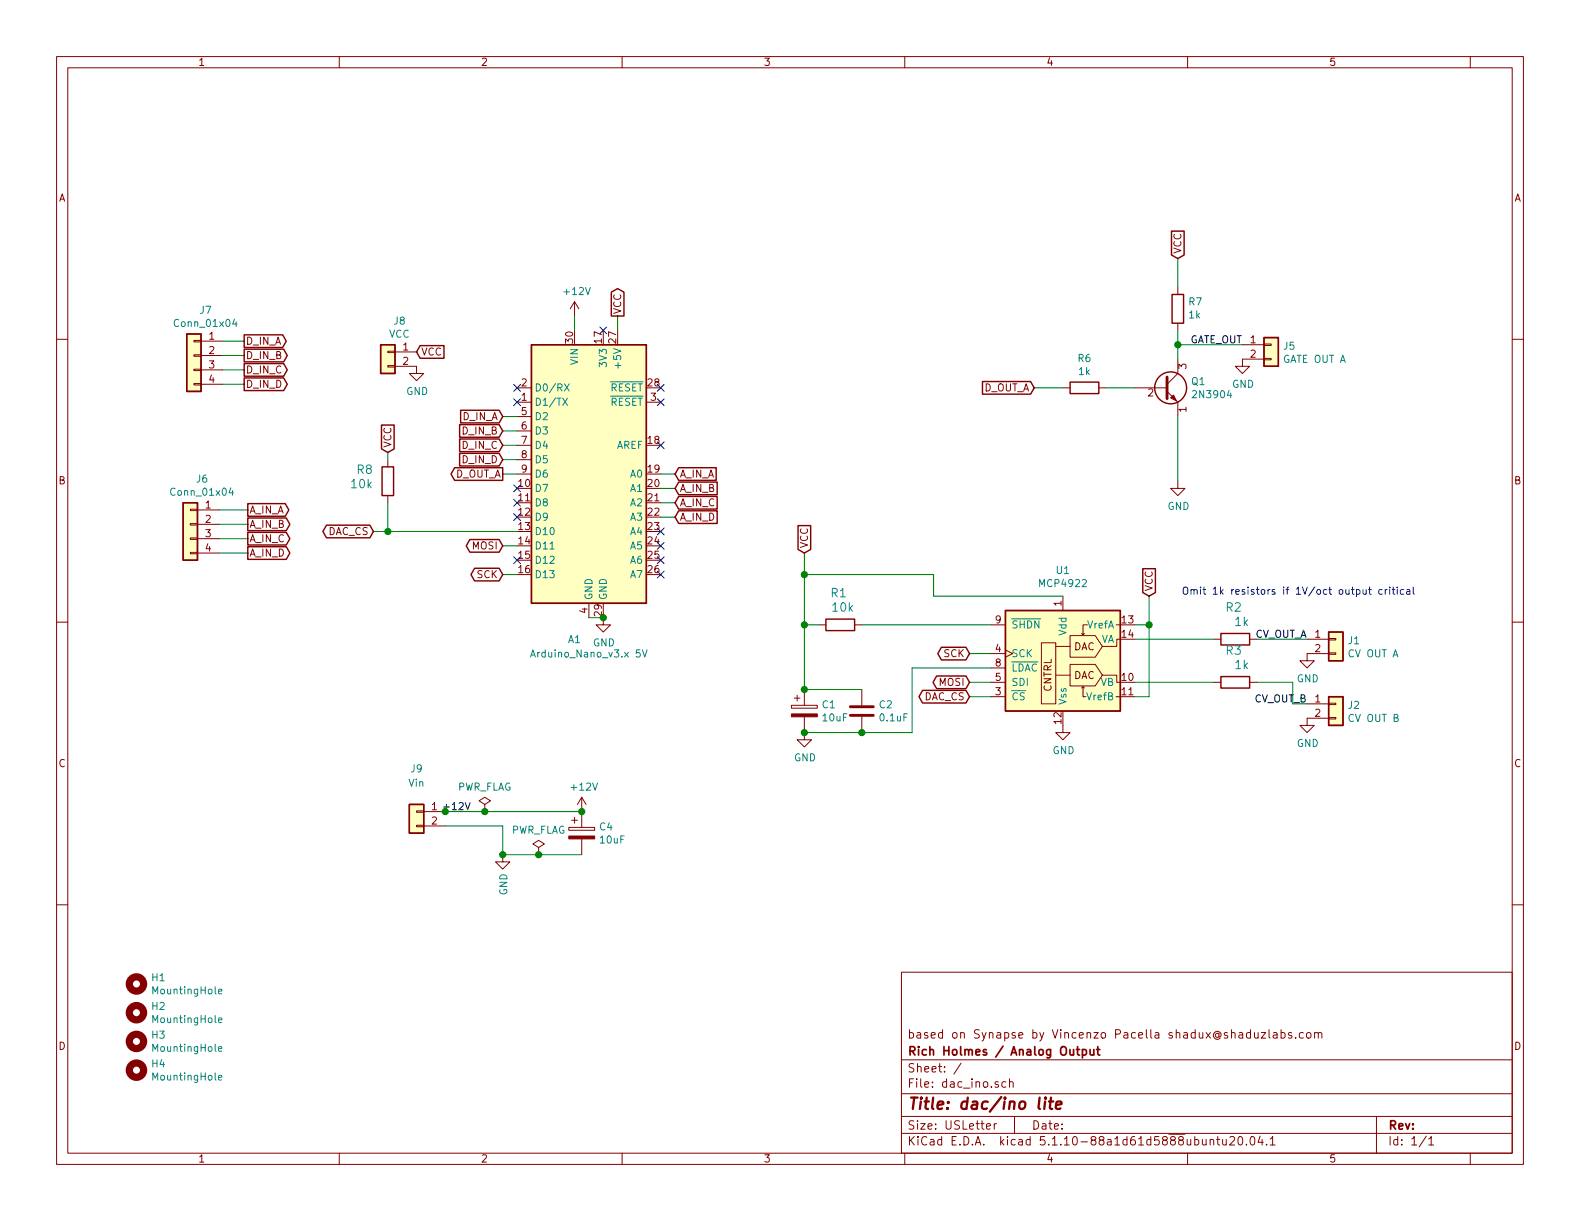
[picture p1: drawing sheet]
EESchema Schematic File Version 4
EELAYER 30 0
EELAYER END
$Descr USLetter 11000 8500
encoding utf-8
Sheet 1 1
Title "dac/ino lite"
Date ""
Rev ""
Comp "Rich Holmes / Analog Output"
Comment1 "based on Synapse by Vincenzo Pacella shadux@shaduzlabs.com"
Comment2 ""
Comment3 ""
Comment4 ""
$EndDescr
$Comp
L Mechanical:MountingHole H1
U 1 1
P 950 6850
F 0 "H1" H 1050 6896 50  0000 L CNN
F 1 "MountingHole" H 1050 6805 50  0000 L CNN
F 2 "MountingHole:MountingHole_3.2mm_M3" H 950 6850 50  0001 C CNN
F 3 "~" H 950 6850 50  0001 C CNN
	1    950  6850
	1    0    0    -1  
$EndComp
$Comp
L Mechanical:MountingHole H2
U 1 1
P 950 7050
F 0 "H2" H 1050 7096 50  0000 L CNN
F 1 "MountingHole" H 1050 7005 50  0000 L CNN
F 2 "MountingHole:MountingHole_3.2mm_M3" H 950 7050 50  0001 C CNN
F 3 "~" H 950 7050 50  0001 C CNN
	1    950  7050
	1    0    0    -1  
$EndComp
$Comp
L Mechanical:MountingHole H3
U 1 1
P 950 7250
F 0 "H3" H 1050 7296 50  0000 L CNN
F 1 "MountingHole" H 1050 7205 50  0000 L CNN
F 2 "MountingHole:MountingHole_3.2mm_M3" H 950 7250 50  0001 C CNN
F 3 "~" H 950 7250 50  0001 C CNN
	1    950  7250
	1    0    0    -1  
$EndComp
$Comp
L Mechanical:MountingHole H4
U 1 1
P 950 7450
F 0 "H4" H 1050 7496 50  0000 L CNN
F 1 "MountingHole" H 1050 7405 50  0000 L CNN
F 2 "MountingHole:MountingHole_3.2mm_M3" H 950 7450 50  0001 C CNN
F 3 "~" H 950 7450 50  0001 C CNN
	1    950  7450
	1    0    0    -1  
$EndComp
Wire Wire Line
	1550 2375 1700 2375
Wire Wire Line
	1550 2475 1700 2475
Wire Wire Line
	1525 3550 1725 3550
Wire Wire Line
	1525 3850 1725 3850
Wire Wire Line
	1525 3650 1725 3650
Wire Wire Line
	1525 3750 1725 3750
$Comp
L Connector_Generic:Conn_01x04 J?
U 1 1
P 1350 2475
AR Path="/5E86BFC7/6099A776" Ref="J?"  Part="1" 
AR Path="/6099A776" Ref="J7"  Part="1" 
F 0 "J7" H 1268 2792 50  0000 C CNN
F 1 "Conn_01x04" H 1268 2701 50  0000 C CNN
F 2 "Connector_Wire:SolderWirePad_1x04_P3.81mm_Drill1.2mm" H 1350 2475 50  0001 C CNN
F 3 "~" H 1350 2475 50  0001 C CNN
	1    1350 2475
	-1   0    0    -1  
$EndComp
Wire Wire Line
	1550 2575 1700 2575
Wire Wire Line
	1550 2675 1700 2675
$Comp
L Connector_Generic:Conn_01x04 J?
U 1 1
P 1325 3650
AR Path="/5E86BFC7/6099A77E" Ref="J?"  Part="1" 
AR Path="/6099A77E" Ref="J6"  Part="1" 
F 0 "J6" H 1243 3967 50  0000 C CNN
F 1 "Conn_01x04" H 1243 3876 50  0000 C CNN
F 2 "Connector_Wire:SolderWirePad_1x04_P3.81mm_Drill1.2mm" H 1325 3650 50  0001 C CNN
F 3 "~" H 1325 3650 50  0001 C CNN
	1    1325 3650
	-1   0    0    -1  
$EndComp
Wire Wire Line
	3600 3700 2700 3700
$Comp
L Device:R R8
U 1 1
P 2700 3350
AR Path="/6099C5EC" Ref="R8"  Part="1" 
AR Path="/5E7977E1/6099C5EC" Ref="R?"  Part="1" 
AR Path="/5E7957F4/6099C5EC" Ref="R?"  Part="1" 
AR Path="/5E8923A6/6099C5EC" Ref="R?"  Part="1" 
F 0 "R8" H 2800 3400 59  0000 L BNN
F 1 "10k" H 2800 3300 59  0000 L BNN
F 2 "Resistor_THT:R_Axial_DIN0207_L6.3mm_D2.5mm_P7.62mm_Horizontal" H 2700 3350 50  0001 C CNN
F 3 "" H 2700 3350 50  0001 C CNN
	1    2700 3350
	-1   0    0    -1  
$EndComp
Text GLabel 2700 3150 1    50   Input ~ 0
VCC
Wire Wire Line
	3500 2900 3600 2900
Wire Wire Line
	3500 3000 3600 3000
Wire Wire Line
	3500 3100 3600 3100
Wire Wire Line
	3500 3200 3600 3200
Wire Wire Line
	3500 3300 3600 3300
Wire Wire Line
	4600 3400 4700 3400
Wire Wire Line
	4600 3300 4700 3300
Wire Wire Line
	4600 3600 4700 3600
Wire Wire Line
	4600 3500 4700 3500
Text GLabel 4300 2200 1    50   Output ~ 0
VCC
Wire Wire Line
	4000 2200 4000 2300
Wire Wire Line
	4300 2200 4300 2300
$Comp
L power:GND #PWR?
U 1 1
P 4200 4300
AR Path="/5E7957F4/6099C603" Ref="#PWR?"  Part="1" 
AR Path="/6099C603" Ref="#PWR0101"  Part="1" 
AR Path="/5E8923A6/6099C603" Ref="#PWR?"  Part="1" 
F 0 "#PWR0101" H 4200 4050 50  0001 C CNN
F 1 "GND" H 4205 4127 50  0000 C CNN
F 2 "" H 4200 4300 50  0001 C CNN
F 3 "" H 4200 4300 50  0001 C CNN
	1    4200 4300
	1    0    0    -1  
$EndComp
Wire Wire Line
	2700 3150 2700 3200
Wire Wire Line
	2700 3500 2700 3700
Wire Wire Line
	3600 4000 3500 4000
Wire Wire Line
	3600 3800 3500 3800
Wire Wire Line
	2700 3700 2600 3700
Connection ~ 2700 3700
NoConn ~ 3600 2800
NoConn ~ 3600 2700
NoConn ~ 4600 2800
NoConn ~ 4600 2700
NoConn ~ 3600 3500
NoConn ~ 3600 3600
NoConn ~ 4600 3900
NoConn ~ 4600 4000
NoConn ~ 3600 3900
NoConn ~ 4200 2300
Wire Wire Line
	4100 4300 4200 4300
Connection ~ 4200 4300
Text GLabel 2900 2450 2    50   Input ~ 0
VCC
$Comp
L power:GND #PWR?
U 1 1
P 2900 2550
AR Path="/5E7957F4/6099C622" Ref="#PWR?"  Part="1" 
AR Path="/6099C622" Ref="#PWR0102"  Part="1" 
AR Path="/5E8923A6/6099C622" Ref="#PWR?"  Part="1" 
F 0 "#PWR0102" H 2900 2300 50  0001 C CNN
F 1 "GND" H 2905 2377 50  0000 C CNN
F 2 "" H 2900 2550 50  0001 C CNN
F 3 "" H 2900 2550 50  0001 C CNN
	1    2900 2550
	1    0    0    -1  
$EndComp
$Comp
L Connector_Generic:Conn_01x02 J?
U 1 1
P 2700 2450
AR Path="/5E7957F4/6099C628" Ref="J?"  Part="1" 
AR Path="/6099C628" Ref="J8"  Part="1" 
AR Path="/5E8923A6/6099C628" Ref="J?"  Part="1" 
F 0 "J8" H 2618 2667 50  0000 C CNN
F 1 "VCC" H 2618 2576 50  0000 C CNN
F 2 "Connector_Molex:Molex_KK-254_AE-6410-02A_1x02_P2.54mm_Vertical" H 2700 2450 50  0001 C CNN
F 3 "~" H 2700 2450 50  0001 C CNN
	1    2700 2450
	-1   0    0    -1  
$EndComp
NoConn ~ 4600 3100
$Comp
L MCU_Module:Arduino_Nano_v3.x A?
U 1 1
P 4100 3300
AR Path="/5E7957F4/6099C60E" Ref="A?"  Part="1" 
AR Path="/6099C60E" Ref="A1"  Part="1" 
AR Path="/5E8923A6/6099C60E" Ref="A?"  Part="1" 
F 0 "A1" H 4000 2150 50  0000 C CNN
F 1 "Arduino_Nano_v3.x 5V" H 4100 2050 50  0000 C CNN
F 2 "Module:Arduino_Nano" H 4100 3300 50  0001 C CIN
F 3 "http://www.mouser.com/pdfdocs/Gravitech_Arduino_Nano3_0.pdf" H 4100 3300 50  0001 C CNN
	1    4100 3300
	1    0    0    -1  
$EndComp
NoConn ~ 4600 3700
NoConn ~ 4600 3800
$Comp
L Device:R R?
U 1 1
P 7550 2700
AR Path="/5E84260A/609A6EE6" Ref="R?"  Part="1" 
AR Path="/609A6EE6" Ref="R6"  Part="1" 
F 0 "R6" V 7343 2700 50  0000 C CNN
F 1 "1k" V 7434 2700 50  0000 C CNN
F 2 "Resistor_THT:R_Axial_DIN0207_L6.3mm_D2.5mm_P7.62mm_Horizontal" V 7480 2700 50  0001 C CNN
F 3 "~" H 7550 2700 50  0001 C CNN
	1    7550 2700
	0    1    1    0   
$EndComp
$Comp
L Device:R R?
U 1 1
P 8200 2150
AR Path="/5E84260A/609A6EEC" Ref="R?"  Part="1" 
AR Path="/609A6EEC" Ref="R7"  Part="1" 
F 0 "R7" H 8130 2104 50  0000 R CNN
F 1 "1k" H 8130 2195 50  0000 R CNN
F 2 "Resistor_THT:R_Axial_DIN0207_L6.3mm_D2.5mm_P7.62mm_Horizontal" V 8130 2150 50  0001 C CNN
F 3 "~" H 8200 2150 50  0001 C CNN
	1    8200 2150
	-1   0    0    1   
$EndComp
$Comp
L Transistor_BJT:2N3904 Q?
U 1 1
P 8100 2700
AR Path="/5E84260A/609A6EF2" Ref="Q?"  Part="1" 
AR Path="/609A6EF2" Ref="Q1"  Part="1" 
F 0 "Q1" H 8290 2746 50  0000 L CNN
F 1 "2N3904" H 8290 2655 50  0000 L CNN
F 2 "Package_TO_SOT_THT:TO-92_Inline_Wide" H 8300 2625 50  0001 L CIN
F 3 "https://www.fairchildsemi.com/datasheets/2N/2N3904.pdf" H 8100 2700 50  0001 L CNN
	1    8100 2700
	1    0    0    -1  
$EndComp
Text GLabel 8200 1800 1    50   Input ~ 0
VCC
$Comp
L power:GND #PWR?
U 1 1
P 8200 3350
AR Path="/5E84260A/609A6EF9" Ref="#PWR?"  Part="1" 
AR Path="/609A6EF9" Ref="#PWR0103"  Part="1" 
F 0 "#PWR0103" H 8200 3100 50  0001 C CNN
F 1 "GND" H 8205 3177 50  0000 C CNN
F 2 "" H 8200 3350 50  0001 C CNN
F 3 "" H 8200 3350 50  0001 C CNN
	1    8200 3350
	1    0    0    -1  
$EndComp
Wire Wire Line
	8200 1800 8200 2000
Wire Wire Line
	8200 2300 8200 2400
Wire Wire Line
	7700 2700 7900 2700
Wire Wire Line
	7400 2700 7200 2700
Connection ~ 8200 2400
Wire Wire Line
	8200 2400 8200 2500
Wire Wire Line
	8200 2900 8200 3350
$Comp
L power:GND #PWR?
U 1 1
P 8650 2500
AR Path="/5E84260A/609A6F07" Ref="#PWR?"  Part="1" 
AR Path="/609A6F07" Ref="#PWR0104"  Part="1" 
F 0 "#PWR0104" H 8650 2250 50  0001 C CNN
F 1 "GND" H 8655 2327 50  0000 C CNN
F 2 "" H 8650 2500 50  0001 C CNN
F 3 "" H 8650 2500 50  0001 C CNN
	1    8650 2500
	1    0    0    -1  
$EndComp
$Comp
L Connector_Generic:Conn_01x02 J?
U 1 1
P 8850 2400
AR Path="/5E84260A/609A6F0D" Ref="J?"  Part="1" 
AR Path="/609A6F0D" Ref="J5"  Part="1" 
F 0 "J5" H 8930 2392 50  0000 L CNN
F 1 "GATE OUT A" H 8930 2301 50  0000 L CNN
F 2 "Connector_Molex:Molex_KK-254_AE-6410-02A_1x02_P2.54mm_Vertical" H 8850 2400 50  0001 C CNN
F 3 "~" H 8850 2400 50  0001 C CNN
	1    8850 2400
	1    0    0    -1  
$EndComp
Text Label 8650 2400 2    50   ~ 0
GATE_OUT
Wire Wire Line
	8200 2400 8650 2400
NoConn ~ 3600 3400
$Comp
L Analog_DAC:MCP4922 U?
U 1 1
P 7400 4550
AR Path="/5E7D877F/609AFCEA" Ref="U?"  Part="1" 
AR Path="/609AFCEA" Ref="U1"  Part="1" 
F 0 "U1" H 7400 5131 50  0000 C CNN
F 1 "MCP4922" H 7400 5040 50  0000 C CNN
F 2 "Package_DIP:DIP-14_W7.62mm_Socket_LongPads" H 8200 4250 50  0001 C CNN
F 3 "http://ww1.microchip.com/downloads/en/DeviceDoc/22250A.pdf" H 8200 4250 50  0001 C CNN
	1    7400 4550
	1    0    0    -1  
$EndComp
Wire Wire Line
	6750 4850 6900 4850
Wire Wire Line
	6750 4750 6900 4750
Wire Wire Line
	6750 4550 6900 4550
Wire Wire Line
	6900 4650 6350 4650
$Comp
L power:GND #PWR?
U 1 1
P 7400 5050
AR Path="/5E7D877F/609AFCF4" Ref="#PWR?"  Part="1" 
AR Path="/609AFCF4" Ref="#PWR0105"  Part="1" 
F 0 "#PWR0105" H 7400 4800 50  0001 C CNN
F 1 "GND" H 7405 4877 50  0000 C CNN
F 2 "" H 7400 5050 50  0001 C CNN
F 3 "" H 7400 5050 50  0001 C CNN
	1    7400 5050
	1    0    0    -1  
$EndComp
$Comp
L Device:CP C?
U 1 1
P 5600 4950
AR Path="/5E7D877F/609AFCFA" Ref="C?"  Part="1" 
AR Path="/609AFCFA" Ref="C1"  Part="1" 
F 0 "C1" H 5718 4996 50  0000 L CNN
F 1 "10uF" H 5718 4905 50  0000 L CNN
F 2 "Capacitor_THT:CP_Radial_D5.0mm_P2.00mm" H 5638 4800 50  0001 C CNN
F 3 "~" H 5600 4950 50  0001 C CNN
	1    5600 4950
	1    0    0    -1  
$EndComp
$Comp
L Device:C C?
U 1 1
P 6000 4950
AR Path="/5E7D877F/609AFD00" Ref="C?"  Part="1" 
AR Path="/609AFD00" Ref="C2"  Part="1" 
F 0 "C2" H 6115 4996 50  0000 L CNN
F 1 "0.1uF" H 6115 4905 50  0000 L CNN
F 2 "Capacitor_THT:C_Disc_D3.0mm_W1.6mm_P2.50mm" H 6038 4800 50  0001 C CNN
F 3 "~" H 6000 4950 50  0001 C CNN
	1    6000 4950
	1    0    0    -1  
$EndComp
Connection ~ 5600 4800
$Comp
L power:GND #PWR?
U 1 1
P 5600 5100
AR Path="/5E7D877F/609AFD07" Ref="#PWR?"  Part="1" 
AR Path="/609AFD07" Ref="#PWR0106"  Part="1" 
F 0 "#PWR0106" H 5600 4850 50  0001 C CNN
F 1 "GND" H 5605 4927 50  0000 C CNN
F 2 "" H 5600 5100 50  0001 C CNN
F 3 "" H 5600 5100 50  0001 C CNN
	1    5600 5100
	1    0    0    -1  
$EndComp
Connection ~ 5600 5100
Wire Wire Line
	5600 3850 5600 4000
Wire Wire Line
	7400 4150 6500 4150
Wire Wire Line
	6500 4150 6500 4000
Connection ~ 5600 4000
Wire Wire Line
	5600 4000 5600 4350
Wire Wire Line
	5600 4350 5700 4350
Connection ~ 5600 4350
Wire Wire Line
	5600 4350 5600 4800
$Comp
L Device:R R1
U 1 1
P 5850 4350
AR Path="/609AFD16" Ref="R1"  Part="1" 
AR Path="/5E7977E1/609AFD16" Ref="R?"  Part="1" 
AR Path="/5E7957F4/609AFD16" Ref="R?"  Part="1" 
AR Path="/5E7D877F/609AFD16" Ref="R?"  Part="1" 
F 0 "R1" V 6100 4300 59  0000 L BNN
F 1 "10k" V 6000 4250 59  0000 L BNN
F 2 "Resistor_THT:R_Axial_DIN0207_L6.3mm_D2.5mm_P7.62mm_Horizontal" H 5850 4350 50  0001 C CNN
F 3 "" H 5850 4350 50  0001 C CNN
	1    5850 4350
	0    -1   -1   0   
$EndComp
Wire Wire Line
	5600 4000 6500 4000
Wire Wire Line
	6000 4350 6900 4350
Wire Wire Line
	6350 4650 6350 5100
Wire Wire Line
	6350 5100 6000 5100
Wire Wire Line
	8000 4150 8000 4350
Wire Wire Line
	8000 4350 7900 4350
Wire Wire Line
	8000 4350 8000 4850
Wire Wire Line
	8000 4850 7900 4850
Connection ~ 8000 4350
Text GLabel 5600 3850 1    50   Input ~ 0
VCC
Connection ~ 6000 5100
Wire Wire Line
	5600 4800 6000 4800
Wire Wire Line
	5600 5100 6000 5100
$Comp
L Device:R R2
U 1 1
P 8600 4450
AR Path="/609AFD2D" Ref="R2"  Part="1" 
AR Path="/5E7977E1/609AFD2D" Ref="R?"  Part="1" 
AR Path="/5E7957F4/609AFD2D" Ref="R?"  Part="1" 
AR Path="/5E7E1DC7/609AFD2D" Ref="R?"  Part="1" 
AR Path="/5E7D877F/609AFD2D" Ref="R?"  Part="1" 
F 0 "R2" V 8850 4400 59  0000 L BNN
F 1 "1k" V 8750 4350 59  0000 L BNN
F 2 "Resistor_THT:R_Axial_DIN0207_L6.3mm_D2.5mm_P7.62mm_Horizontal" H 8600 4450 50  0001 C CNN
F 3 "" H 8600 4450 50  0001 C CNN
	1    8600 4450
	0    -1   -1   0   
$EndComp
$Comp
L Device:R R3
U 1 1
P 8600 4750
AR Path="/609AFD33" Ref="R3"  Part="1" 
AR Path="/5E7977E1/609AFD33" Ref="R?"  Part="1" 
AR Path="/5E7957F4/609AFD33" Ref="R?"  Part="1" 
AR Path="/5E7E1DC7/609AFD33" Ref="R?"  Part="1" 
AR Path="/5E7D877F/609AFD33" Ref="R?"  Part="1" 
F 0 "R3" V 8850 4700 59  0000 L BNN
F 1 "1k" V 8750 4650 59  0000 L BNN
F 2 "Resistor_THT:R_Axial_DIN0207_L6.3mm_D2.5mm_P7.62mm_Horizontal" H 8600 4750 50  0001 C CNN
F 3 "" H 8600 4750 50  0001 C CNN
	1    8600 4750
	0    -1   -1   0   
$EndComp
Wire Wire Line
	9000 4900 9100 4900
$Comp
L Connector_Generic:Conn_01x02 J?
U 1 1
P 9300 4900
AR Path="/5E795811/609AFD3B" Ref="J?"  Part="1" 
AR Path="/5E7E1DC7/609AFD3B" Ref="J?"  Part="1" 
AR Path="/5E7D877F/609AFD3B" Ref="J?"  Part="1" 
AR Path="/609AFD3B" Ref="J2"  Part="1" 
F 0 "J2" H 9380 4892 50  0000 L CNN
F 1 "CV OUT B" H 9380 4801 50  0000 L CNN
F 2 "Connector_Molex:Molex_KK-254_AE-6410-02A_1x02_P2.54mm_Vertical" H 9300 4900 50  0001 C CNN
F 3 "~" H 9300 4900 50  0001 C CNN
	1    9300 4900
	1    0    0    -1  
$EndComp
$Comp
L Connector_Generic:Conn_01x02 J?
U 1 1
P 9300 4450
AR Path="/5E795811/609AFD41" Ref="J?"  Part="1" 
AR Path="/5E7E1DC7/609AFD41" Ref="J?"  Part="1" 
AR Path="/5E7D877F/609AFD41" Ref="J?"  Part="1" 
AR Path="/609AFD41" Ref="J1"  Part="1" 
F 0 "J1" H 9380 4442 50  0000 L CNN
F 1 "CV OUT A" H 9380 4351 50  0000 L CNN
F 2 "Connector_Molex:Molex_KK-254_AE-6410-02A_1x02_P2.54mm_Vertical" H 9300 4450 50  0001 C CNN
F 3 "~" H 9300 4450 50  0001 C CNN
	1    9300 4450
	1    0    0    -1  
$EndComp
$Comp
L power:GND #PWR?
U 1 1
P 9100 4550
AR Path="/5E795811/609AFD47" Ref="#PWR?"  Part="1" 
AR Path="/5E7E1DC7/609AFD47" Ref="#PWR?"  Part="1" 
AR Path="/5E7D877F/609AFD47" Ref="#PWR?"  Part="1" 
AR Path="/609AFD47" Ref="#PWR0107"  Part="1" 
F 0 "#PWR0107" H 9100 4300 50  0001 C CNN
F 1 "GND" H 9105 4377 50  0000 C CNN
F 2 "" H 9100 4550 50  0001 C CNN
F 3 "" H 9100 4550 50  0001 C CNN
	1    9100 4550
	1    0    0    -1  
$EndComp
$Comp
L power:GND #PWR?
U 1 1
P 9100 5000
AR Path="/5E795811/609AFD4D" Ref="#PWR?"  Part="1" 
AR Path="/5E7E1DC7/609AFD4D" Ref="#PWR?"  Part="1" 
AR Path="/5E7D877F/609AFD4D" Ref="#PWR?"  Part="1" 
AR Path="/609AFD4D" Ref="#PWR0108"  Part="1" 
F 0 "#PWR0108" H 9100 4750 50  0001 C CNN
F 1 "GND" H 9105 4827 50  0000 C CNN
F 2 "" H 9100 5000 50  0001 C CNN
F 3 "" H 9100 5000 50  0001 C CNN
	1    9100 5000
	1    0    0    -1  
$EndComp
Wire Wire Line
	8750 4750 9000 4750
Text Label 9100 4450 2    50   ~ 0
CV_OUT_A
Text Label 9100 4900 2    50   ~ 0
CV_OUT_B
Text Notes 8225 4150 0    50   ~ 0
Omit 1k resistors if 1V/oct output critical
Wire Wire Line
	7900 4450 8450 4450
Wire Wire Line
	7900 4750 8450 4750
Wire Wire Line
	8750 4450 9100 4450
Wire Wire Line
	9000 4750 9000 4900
Text GLabel 8000 4150 1    50   Input ~ 0
VCC
Text GLabel 6750 4550 0    50   BiDi ~ 0
SCK
Text GLabel 6750 4750 0    50   BiDi ~ 0
MOSI
Text GLabel 6750 4850 0    50   BiDi ~ 0
DAC_CS
Text GLabel 3500 3800 0    50   BiDi ~ 0
MOSI
Text GLabel 3500 4000 0    50   BiDi ~ 0
SCK
Text GLabel 3500 2900 0    50   Input ~ 0
D_IN_A
Text GLabel 3500 3000 0    50   Input ~ 0
D_IN_B
Text GLabel 3500 3100 0    50   Input ~ 0
D_IN_C
Text GLabel 3500 3200 0    50   Input ~ 0
D_IN_D
Text GLabel 3500 3300 0    50   Output ~ 0
D_OUT_A
Text GLabel 1700 2375 2    50   Output ~ 0
D_IN_A
Text GLabel 1700 2475 2    50   Output ~ 0
D_IN_B
Text GLabel 1700 2575 2    50   Output ~ 0
D_IN_C
Text GLabel 1700 2675 2    50   Output ~ 0
D_IN_D
Text GLabel 1725 3550 2    50   Output ~ 0
A_IN_A
Text GLabel 1725 3650 2    50   Output ~ 0
A_IN_B
Text GLabel 1725 3750 2    50   Output ~ 0
A_IN_C
Text GLabel 1725 3850 2    50   Output ~ 0
A_IN_D
Text GLabel 2600 3700 0    50   BiDi ~ 0
DAC_CS
Text GLabel 4700 3300 2    50   Input ~ 0
A_IN_A
Text GLabel 4700 3400 2    50   Input ~ 0
A_IN_B
Text GLabel 4700 3500 2    50   Input ~ 0
A_IN_C
Text GLabel 4700 3600 2    50   Input ~ 0
A_IN_D
Text GLabel 7200 2700 0    50   Input ~ 0
D_OUT_A
$Comp
L Device:CP C?
U 1 1
P 4050 5800
AR Path="/5E7957F4/609CDA66" Ref="C?"  Part="1" 
AR Path="/609CDA66" Ref="C4"  Part="1" 
AR Path="/5E8A3CCB/609CDA66" Ref="C?"  Part="1" 
F 0 "C4" H 4168 5846 50  0000 L CNN
F 1 "10uF" H 4168 5755 50  0000 L CNN
F 2 "Capacitor_THT:CP_Radial_D5.0mm_P2.00mm" H 4088 5650 50  0001 C CNN
F 3 "~" H 4050 5800 50  0001 C CNN
	1    4050 5800
	1    0    0    -1  
$EndComp
Wire Wire Line
	3750 5950 4050 5950
Text Label 3075 5650 0    50   ~ 0
+12V
$Comp
L power:GND #PWR?
U 1 1
P 3500 5950
AR Path="/5E7957F4/609CDA6F" Ref="#PWR?"  Part="1" 
AR Path="/609CDA6F" Ref="#PWR0109"  Part="1" 
AR Path="/5E8A3CCB/609CDA6F" Ref="#PWR?"  Part="1" 
F 0 "#PWR0109" H 3500 5700 50  0001 C CNN
F 1 "GND" V 3505 5822 50  0000 R CNN
F 2 "" H 3500 5950 50  0001 C CNN
F 3 "" H 3500 5950 50  0001 C CNN
	1    3500 5950
	1    0    0    -1  
$EndComp
Wire Wire Line
	3075 5650 3100 5650
$Comp
L power:PWR_FLAG #FLG?
U 1 1
P 3375 5650
AR Path="/5E7957F4/609CDA76" Ref="#FLG?"  Part="1" 
AR Path="/609CDA76" Ref="#FLG0101"  Part="1" 
AR Path="/5E8A3CCB/609CDA76" Ref="#FLG?"  Part="1" 
F 0 "#FLG0101" H 3375 5725 50  0001 C CNN
F 1 "PWR_FLAG" H 3375 5823 50  0000 C CNN
F 2 "" H 3375 5650 50  0001 C CNN
F 3 "~" H 3375 5650 50  0001 C CNN
	1    3375 5650
	1    0    0    -1  
$EndComp
$Comp
L power:PWR_FLAG #FLG?
U 1 1
P 3750 5950
AR Path="/5E7957F4/609CDA7C" Ref="#FLG?"  Part="1" 
AR Path="/609CDA7C" Ref="#FLG0102"  Part="1" 
AR Path="/5E8A3CCB/609CDA7C" Ref="#FLG?"  Part="1" 
F 0 "#FLG0102" H 3750 6025 50  0001 C CNN
F 1 "PWR_FLAG" H 3750 6123 50  0000 C CNN
F 2 "" H 3750 5950 50  0001 C CNN
F 3 "~" H 3750 5950 50  0001 C CNN
	1    3750 5950
	1    0    0    -1  
$EndComp
$Comp
L Connector_Generic:Conn_01x02 J?
U 1 1
P 2900 5650
AR Path="/5E7957F4/609CDA82" Ref="J?"  Part="1" 
AR Path="/609CDA82" Ref="J9"  Part="1" 
AR Path="/5E8A3CCB/609CDA82" Ref="J?"  Part="1" 
F 0 "J9" H 2900 5950 50  0000 C CNN
F 1 "Vin" H 2900 5850 50  0000 C CNN
F 2 "Connector_Molex:Molex_KK-254_AE-6410-02A_1x02_P2.54mm_Vertical" H 2900 5650 50  0001 C CNN
F 3 "~" H 2900 5650 50  0001 C CNN
	1    2900 5650
	-1   0    0    -1  
$EndComp
Wire Wire Line
	3100 5750 3500 5750
Connection ~ 3375 5650
Connection ~ 3100 5650
Wire Wire Line
	3100 5650 3375 5650
Wire Wire Line
	3375 5650 4050 5650
Wire Wire Line
	3750 5950 3500 5950
Connection ~ 3750 5950
Wire Wire Line
	3500 5750 3500 5950
Connection ~ 3500 5950
$Comp
L power:+12V #PWR0110
U 1 1
P 4050 5650
F 0 "#PWR0110" H 4050 5500 50  0001 C CNN
F 1 "+12V" H 4065 5823 50  0000 C CNN
F 2 "" H 4050 5650 50  0001 C CNN
F 3 "" H 4050 5650 50  0001 C CNN
	1    4050 5650
	1    0    0    -1  
$EndComp
Connection ~ 4050 5650
$Comp
L power:+12V #PWR0111
U 1 1
P 4000 2200
F 0 "#PWR0111" H 4000 2050 50  0001 C CNN
F 1 "+12V" H 4015 2373 50  0000 C CNN
F 2 "" H 4000 2200 50  0001 C CNN
F 3 "" H 4000 2200 50  0001 C CNN
	1    4000 2200
	1    0    0    -1  
$EndComp
$EndSCHEMATC
